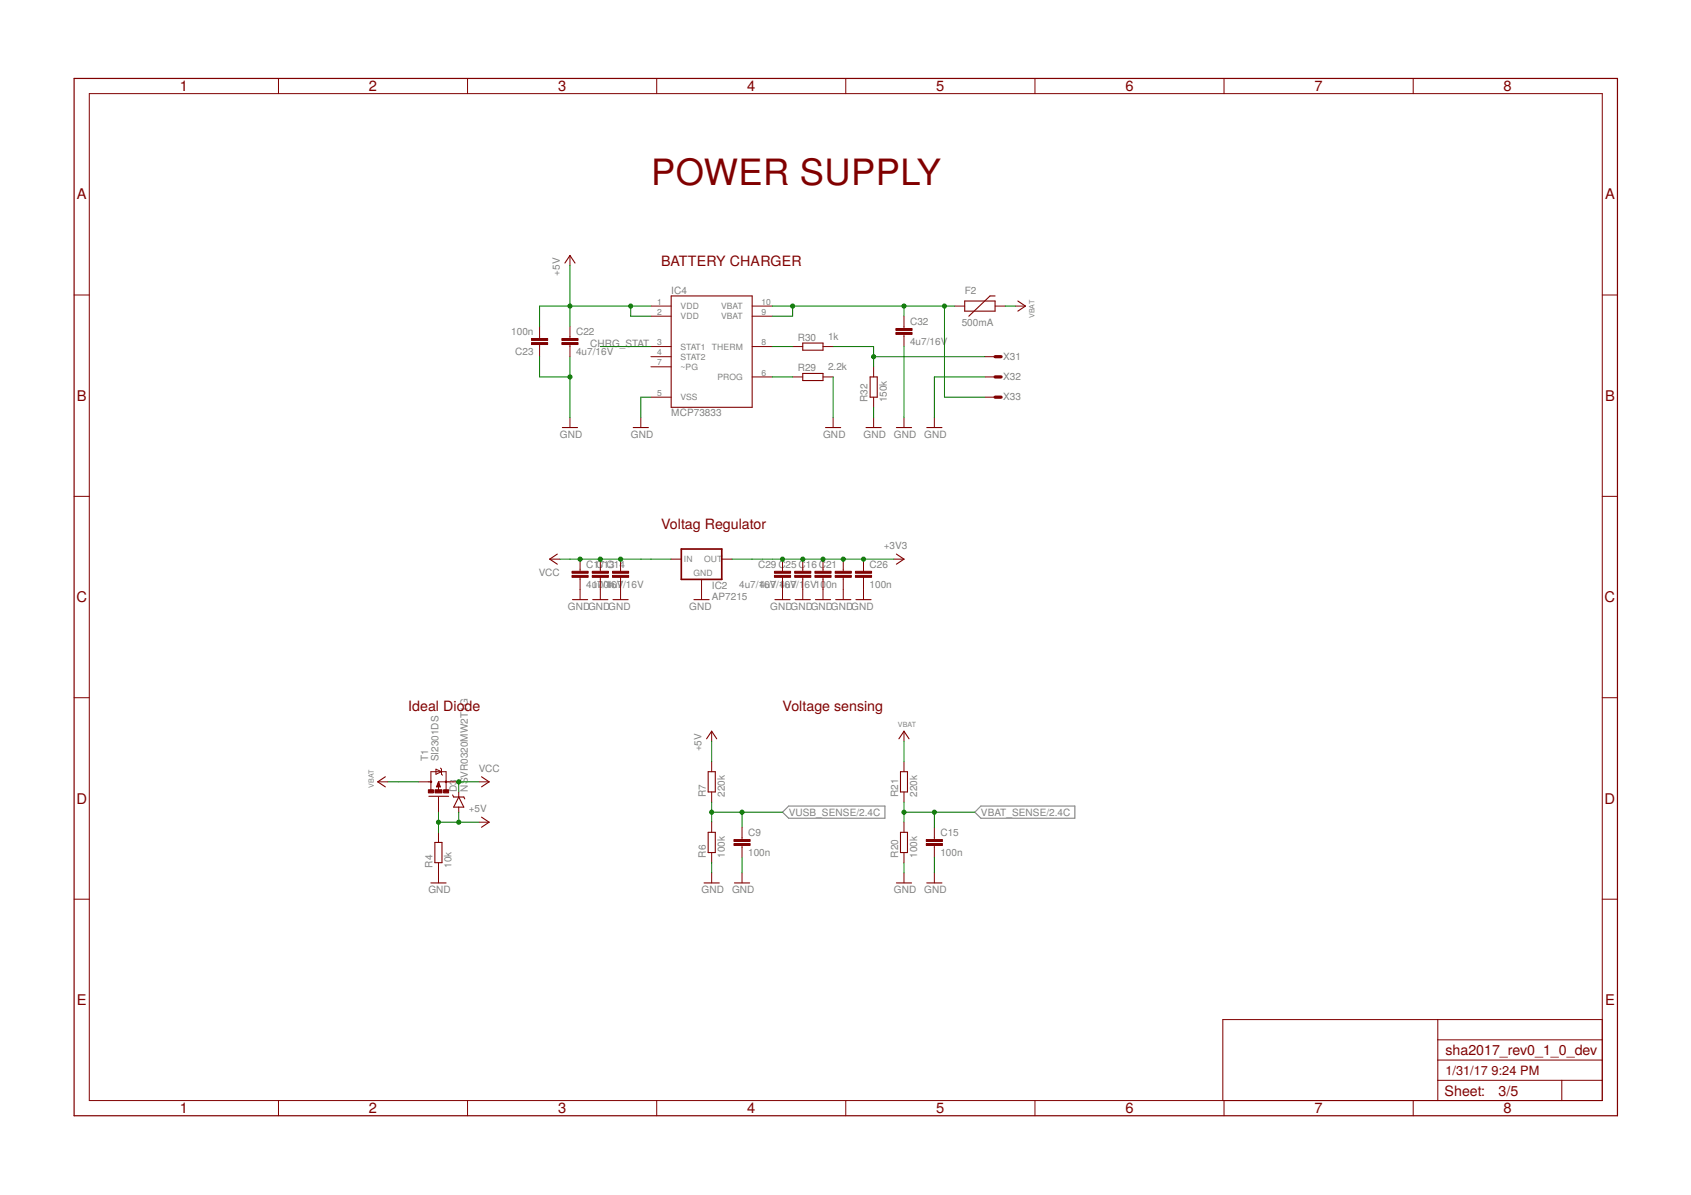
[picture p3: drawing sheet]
<svg xmlns="http://www.w3.org/2000/svg" width="297mm" height="210mm" viewBox="0 0 297 210" stroke-linecap="round" stroke-linejoin="round" font-family="sans-serif">
<path d="M138.5 141.6h16.9v2.1h-16.9l-1-1zM172.3 141.6h16.5v2.1h-16.5l-1.1-1z" fill="none" stroke="#808080" stroke-width=".19"/>
<g fill="none" stroke="#800000" stroke-width=".18">
<path d="M15.7 16.4h265.8v176.9h-265.8zM48.9 13.8v2.6M82.1 13.8v2.6M115.4 13.8v2.6M148.6 13.8v2.6M181.8 13.8v2.6M215 13.8v2.6M248.2 13.8v2.6M13 51.8h2.7M94.8 57.3v2.2M100.1 44.9v1.8M100.1 57.3v2.2"/>
<path d="M114.3 53.8h3.6M114.3 55.5h3.6M132.1 53.8h3.6M132.1 55.5h3.6M158.8 55.5v2.2M158.8 58.7v2.2M167.7 53.8h1.8M174.8 53.8h1.8M178.4 53.8h1.7M281.5 51.8h2.6M94.8 60.5v2.2M100.1 60.5v2.2"/>
<path d="M100.1 73.3v1.8M112.6 73.3v1.8M114.3 60.9h3.6M114.3 62.7h3.6M114.3 69.8h3.6M114.3 64.4h3.6M132.1 66.2h3.6M132.1 60.9h3.6M139.2 66.2h1.8M139.2 60.9h1.8M144.6 66.2h1.7M144.6 60.9h1.7"/>
<path d="M146.3 73.3v1.8M153.5 64.4v1.8M153.5 69.8v1.7M153.5 73.3v1.8M158.8 73.3v1.8M164.1 73.3v1.8M173 66.2h1.8M173 62.7h1.8M173 69.8h1.8M13 87.2h2.7M96.6 98.2h1.7M101.9 98.2v2.2"/>
<path d="M105.5 98.2v2.2M109 98.2v2.2M117.9 98.2h1.8M126.8 98.2h1.8M137.5 98.2v2.2M141 98.2v2.2M144.6 98.2v2.2M148.1 98.2v2.2M151.7 98.2v2.2M157 98.2h1.8M281.5 87.2h2.6M101.9 101.4v3.9"/>
<path d="M105.5 101.4v3.9M109 101.4v3.9M123.2 101.8v3.5M137.5 101.4v3.9M141 101.4v3.9M144.6 101.4v3.9M148.1 101.4v3.9M151.7 101.4v3.9M13 122.6h2.7M66.4 137.3h1.7M73.5 137.3h2.2M75.7 138.7v-3.1h2.7v3.1"/>
<path d="M76.6 135.1l1 .5-1 .4zM77 137.3h3.6M77 137.3l.4 .9h-.7zM77 138.1v.6M77 140v2.7M77.4 134.9l.2 .2v.9l.1 .2M80.6 139.1v.9M84.1 137.3h1.8M125 128.4v1.8M125 133.8v1.8M125 139.1v1.8M158.8 128.4v1.8"/>
<path d="M158.8 133.8v1.8M158.8 139.1v1.8M281.5 122.6h2.6M13 157.9h2.7M77 146.2v1.8M77 151.5v3.6M80.6 141.8v.9M84.1 144.4h1.8M125 144.4v1.8M125 149.8v1.7M125 153.3v1.8M130.3 145.3v2.1"/>
<path d="M130.3 148.5v2.1M130.3 153.3v1.8M158.8 144.4v1.8M158.8 149.8v1.7M158.8 153.3v1.8M164.1 145.3v2.1M164.1 148.5v2.1M164.1 153.3v1.8M281.5 157.9h2.6M252.6 179.1v14.2M281.5 179.1h-66.7v14.2M48.9 193.3v2.7"/>
<path d="M82.1 193.3v2.7M115.4 193.3v2.7M148.6 193.3v2.7M181.8 193.3v2.7M215 193.3v2.7M248.2 193.3v2.7M252.6 189.8h28.9M252.6 186.2h28.9M252.6 182.6h28.9M274.3 189.8v3.5"/>
</g>
<path d="M13 13.8h271.1v182.2h-271.1z" fill="none" stroke="#800000" stroke-width=".21"/>
<g fill="#800000" stroke="#800000" stroke-width=".18">
<path d="M107.6 101.1h2.8v.3h-2.8z"/>
<path d="M107.6 100.4h2.8v.3h-2.8z"/>
<path d="M104 101.1h2.9v.3h-2.9z"/>
<path d="M104 100.4h2.9v.3h-2.9z"/>
<path d="M143.2 101.1h2.8v.3h-2.8z"/>
<path d="M143.2 100.4h2.8v.3h-2.8z"/>
<path d="M146.7 101.1h2.8v.3h-2.8z"/>
<path d="M146.7 100.4h2.8v.3h-2.8z"/>
<path d="M150.3 101.1h2.8v.3h-2.8z"/>
<path d="M150.3 100.4h2.8v.3h-2.8z"/>
<path d="M139.6 101.1h2.8v.3h-2.8z"/>
<path d="M139.6 100.4h2.8v.3h-2.8z"/>
<path d="M136 101.1h2.9v.3h-2.9z"/>
<path d="M136 100.4h2.9v.3h-2.9z"/>
<path d="M100.5 101.1h2.8v.3h-2.8z"/>
<path d="M100.5 100.4h2.8v.3h-2.8z"/>
<path d="M93.4 59.5h2.8v.3h-2.8z"/>
<path d="M93.4 60.2h2.8v.3h-2.8z"/>
<path d="M77.9 138.7h.9v.6h-.9z"/>
<path d="M75.2 138.7h.9v.6h-.9z"/>
<path d="M76.4 138.7h1.2v.6h-1.2z"/>
<path d="M162.7 148.2h2.8v.3h-2.8z"/>
<path d="M162.7 147.5h2.8v.3h-2.8z"/>
<path d="M128.9 148.2h2.9v.3h-2.9z"/>
<path d="M128.9 147.5h2.9v.3h-2.9z"/>
<path d="M98.7 60.2h2.8v.3h-2.8z"/>
<path d="M98.7 59.5h2.8v.3h-2.8z"/>
<path d="M157.4 58.4h2.8v.3h-2.8z"/>
<path d="M157.4 57.7h2.8v.3h-2.8z"/>
</g>
<g fill="none" stroke="#800000" stroke-width=".19">
<path d="M99.2 46.2l.9-1.3 .9 1.3M117.9 52h14.2v19.5h-14.2zM169.5 52.9h5.3v1.8h-5.3zM174.8 52h-.9l-3.7 3.5M178.8 52.9l1.3 .9-1.3 .9M98.8 75.1h2.7M111.2 75.1h2.7M141 65.6h3.6v1.2h-3.6zM141 60.3h3.6v1.2h-3.6zM145 75.1h2.7M152.1 75.1h2.7M152.8 66.2h1.3v3.6h-1.3z"/>
<path d="M157.5 75.1h2.6M162.8 75.1h2.7M97.9 97.3l-1.3 .9 1.3 .9M157.5 97.3l1.3 .9-1.3 .9M100.6 105.3h2.6M104.1 105.3h2.7M107.7 105.3h2.6M121.9 105.3h2.7M136.1 105.3h2.7M139.7 105.3h2.6M143.2 105.3h2.7M146.8 105.3h2.7"/>
<path d="M150.3 105.3h2.7M67.7 136.4l-1.3 .9 1.3 .9M75.3 139.9h3.5M79.5 139.6l.2 .4h1.8l.1 .3M80.6 140l.9 1.8h-1.8zM84.6 136.4l1.3 .9-1.3 .9M124.1 129.8l.9-1.4 .9 1.4M124.4 135.6h1.2v3.5h-1.2zM157.9 129.8l.9-1.4 .9 1.4M158.2 135.6h1.2v3.5h-1.2zM75.7 155.1h2.7M76.4 148h1.2v3.5h-1.2z"/>
<path d="M84.6 143.5l1.3 .9-1.3 .9M123.7 155.1h2.6M124.4 146.2h1.2v3.6h-1.2zM129 155.1h2.7M157.5 155.1h2.6M158.2 146.2h1.2v3.6h-1.2zM162.8 155.1h2.7"/>
</g>
<g fill="none" stroke="#800000" stroke-width=".3">
<path d="M119.7 96.4h7.1v5.4h-7.1z"/>
<circle cx="75.7" cy="137.3" r=".08"/>
<circle cx="78.4" cy="137.3" r=".08"/>
</g>
<path d="M174.8 62.7h1.1M174.8 66.2h1.1M174.8 69.8h1.1" fill="none" stroke="#800000" stroke-width=".57"/>
<path d="M77 137.9v.2h-.2l.2-.6 .2 .6" fill="none" stroke="#800000" stroke-width=".23"/>
<g fill="none" stroke="#008000" stroke-width=".18">
<path d="M100.1 46.7v10.6M110.8 53.8v1.7h3.5M114.3 53.8h-19.5v3.5M135.7 53.8h32M139.2 53.8v1.7h-3.5M158.8 53.8v1.7M165.9 53.8v16h7.1M176.6 53.8h1.8M94.8 62.7v3.5h5.3M100.1 62.7v10.6M105.5 60.9h8.8M114.3 69.8h-1.7v3.5"/>
<path d="M135.7 66.2h3.5M135.7 60.9h3.5M146.3 66.2v7.1M146.3 60.9h7.2v3.5M153.5 71.5v1.8M153.5 62.7h19.5M158.8 60.9v12.4M173 66.2h-8.9v7.1M98.3 98.2h19.6M128.6 98.2h28.4M68.1 137.3h5.4M84.1 137.3h-3.5v1.8"/>
<path d="M125 130.2v3.6M158.8 130.2v3.6M77 142.7v3.5M77 144.4h7.1M80.6 142.7v1.7M125 140.9v3.5M125 151.5v1.8M125 142.7h12.5M130.3 142.7v2.6M130.3 150.6v2.7M158.8 140.9v3.5M158.8 151.5v1.8"/>
<path d="M158.8 142.7h12.4M164.1 142.7v2.6M164.1 150.6v2.7"/>
</g>
<g fill="#008000" stroke="#008000" stroke-width=".18">
<circle cx="100.1" cy="66.2" r=".36"/>
<circle cx="144.6" cy="98.2" r=".36"/>
<circle cx="148.1" cy="98.2" r=".36"/>
<circle cx="151.7" cy="98.2" r=".36"/>
<circle cx="141" cy="98.2" r=".36"/>
<circle cx="137.5" cy="98.2" r=".36"/>
<circle cx="100.1" cy="53.8" r=".36"/>
<circle cx="110.8" cy="53.8" r=".36"/>
<circle cx="80.6" cy="144.4" r=".36"/>
<circle cx="77" cy="144.4" r=".36"/>
<circle cx="153.5" cy="62.7" r=".36"/>
<circle cx="139.2" cy="53.8" r=".36"/>
<circle cx="158.8" cy="53.8" r=".36"/>
<circle cx="165.9" cy="53.8" r=".36"/>
<circle cx="158.8" cy="142.7" r=".36"/>
<circle cx="164.1" cy="142.7" r=".36"/>
<circle cx="80.6" cy="137.3" r=".36"/>
<circle cx="109" cy="98.2" r=".36"/>
<circle cx="105.5" cy="98.2" r=".36"/>
<circle cx="101.9" cy="98.2" r=".36"/>
<circle cx="125" cy="142.7" r=".36"/>
<circle cx="130.3" cy="142.7" r=".36"/>
</g>
<text font-size="6.4" fill="#800000" x="114.4" y="32.4">POWER SUPPLY</text>
<g font-size="2.6" fill="#800000">
<text x="31.6" y="16">1</text>
<text x="64.8" y="16">2</text>
<text x="98" y="16">3</text>
<text x="131.2" y="16">4</text>
<text x="164.5" y="16">5</text>
<text x="197.7" y="16">6</text>
<text x="230.9" y="16">7</text>
<text x="264.1" y="16">8</text>
<text x="13.5" y="35">A</text>
<text x="281.9" y="35">A</text>
<text x="13.5" y="70.4">B</text>
<text x="281.9" y="70.4">B</text>
<text x="13.4" y="105.8">C</text>
<text x="281.9" y="105.8">C</text>
<text x="13.4" y="141.2">D</text>
<text x="281.9" y="141.2">D</text>
<text x="13.5" y="176.5">E</text>
<text x="281.9" y="176.5">E</text>
<text x="31.6" y="195.6">1</text>
<text x="64.8" y="195.6">2</text>
<text x="98" y="195.6">3</text>
<text x="131.2" y="195.6">4</text>
<text x="164.5" y="195.6">5</text>
<text x="197.7" y="195.6">6</text>
<text x="230.9" y="195.6">7</text>
<text x="264.1" y="195.6">8</text>
</g>
<g font-size="2.5" fill="#800000">
<text x="116.1" y="46.7">BATTERY CHARGER</text>
<text x="116.1" y="92.9">Voltag Regulator</text>
<text x="71.7" y="124.9">Ideal Diode</text>
<text x="137.5" y="124.9">Voltage sensing</text>
<text x="253.9" y="185.3">sha2017_rev0_1_0_dev</text>
<text x="253.7" y="192.5">Sheet:</text>
<text x="263.2" y="192.4">3/5</text>
</g>
<g font-size="2.2" fill="#800000">
<text x="253.9" y="188.9">1/31/17</text>
<text x="262" y="188.9">9:24 PM</text>
</g>
<g font-size="1.8" fill="#808080">
<text x="98.4" y="48.4" transform="rotate(-90 98.4 48.4)">+5V</text>
<text x="117.9" y="51.6">IC4</text>
<text x="169.5" y="51.6">F2</text>
<text x="89.8" y="58.8">100n</text>
<text x="101.2" y="58.8">C22</text>
<text x="140.1" y="59.8">R30</text>
<text x="145.5" y="59.6">1k</text>
<text x="159.9" y="57.1">C32</text>
<text x="168.9" y="57.3">500mA</text>
<text x="90.5" y="62.4">C23</text>
<text x="101.2" y="62.4">4u7/16V</text>
<text x="103.7" y="60.9">CHRG_STAT</text>
<text x="140.1" y="65.2">R29</text>
<text x="145.5" y="65">2.2k</text>
<text x="159.9" y="60.6">4u7/16V</text>
<text x="176.2" y="63.2">X31</text>
<text x="152.4" y="70.6" transform="rotate(-90 152.4 70.6)">R32</text>
<text x="155.8" y="70.7" transform="rotate(-90 155.8 70.7)">150k</text>
<text x="176.2" y="66.7">X32</text>
<text x="176.2" y="70.3">X33</text>
<text x="98.4" y="76.9">GND</text>
<text x="110.8" y="76.9">GND</text>
<text x="117.9" y="73.1">MCP73833</text>
<text x="144.6" y="76.9">GND</text>
<text x="151.7" y="76.9">GND</text>
<text x="157" y="76.9">GND</text>
<text x="162.4" y="76.9">GND</text>
<text x="94.7" y="101.2">VCC</text>
<text x="103" y="99.7">C1C71C14</text>
<text x="107" y="99.7">3</text>
<text x="133.2" y="99.7">C29 C25 C16 C21</text>
<text x="152.8" y="99.7">C26</text>
<text x="155.2" y="96.4">+3V3</text>
<text x="99.7" y="107.1">GNDGNDGND</text>
<text x="103" y="103.3">4u7/1nu7/16V</text>
<text x="104" y="103.3">10046V</text>
<text x="121.1" y="107.1">GND</text>
<text x="125" y="105.3">AP7215</text>
<text x="125" y="103.5">IC2</text>
<text x="129.8" y="103.3">4u7/16V 4u7/16V100n</text>
<text x="133.4" y="103.3">4u7/16V</text>
<text x="135.3" y="107.1">GNDGNDGNDGNDGND</text>
<text x="152.7" y="103.3">100n</text>
<text x="123.2" y="132" transform="rotate(-90 123.2 132)">+5V</text>
<text x="75.2" y="133.8" transform="rotate(-90 75.2 133.8)">T1</text>
<text x="77" y="133.8" transform="rotate(-90 77 133.8)">SI2301DS</text>
<text x="84.1" y="135.5">VCC</text>
<text x="80.2" y="139.1" transform="rotate(-90 80.2 139.1)">D3</text>
<text x="82.2" y="139.1" transform="rotate(-90 82.2 139.1)">NSVR0320MW2T1G</text>
<text x="82.4" y="142.7">+5V</text>
<text x="124" y="140" transform="rotate(-90 124 140)">R7</text>
<text x="127.3" y="140" transform="rotate(-90 127.3 140)">220k</text>
<text x="138.5" y="143.3">VUSB_SENSE/2.4C</text>
<text x="157.7" y="140" transform="rotate(-90 157.7 140)">R21</text>
<text x="161.1" y="140" transform="rotate(-90 161.1 140)">220k</text>
<text x="172.3" y="143.3">VBAT_SENSE/2.4C</text>
<text x="131.4" y="146.8">C9</text>
<text x="165.2" y="146.8">C15</text>
<text x="76" y="152.4" transform="rotate(-90 76 152.4)">R4</text>
<text x="79.3" y="152.4" transform="rotate(-90 79.3 152.4)">10k</text>
<text x="124" y="150.6" transform="rotate(-90 124 150.6)">R6</text>
<text x="127.3" y="150.7" transform="rotate(-90 127.3 150.7)">100k</text>
<text x="131.4" y="150.4">100n</text>
<text x="157.7" y="150.6" transform="rotate(-90 157.7 150.6)">R20</text>
<text x="161.1" y="150.7" transform="rotate(-90 161.1 150.7)">100k</text>
<text x="165.2" y="150.4">100n</text>
<text x="75.3" y="156.9">GND</text>
<text x="123.3" y="156.9">GND</text>
<text x="128.6" y="156.9">GND</text>
<text x="157" y="156.9">GND</text>
<text x="162.4" y="156.9">GND</text>
</g>
<g font-size="1.5" fill="#808080">
<text x="115.4" y="53.5">1</text>
<text x="133.8" y="53.5">10</text>
<text x="115.4" y="55.3">2</text>
<text x="119.6" y="54.3">VDD</text>
<text x="119.6" y="56.1">VDD</text>
<text x="126.7" y="56.1">VBAT</text>
<text x="126.7" y="54.3">VBAT</text>
<text x="133.8" y="55.3">9</text>
<text x="115.4" y="60.6">3</text>
<text x="115.4" y="62.4">4</text>
<text x="115.4" y="64.2">7</text>
<text x="119.5" y="65">~PG</text>
<text x="119.6" y="61.4">STAT1</text>
<text x="119.6" y="63.2">STAT2</text>
<text x="125.1" y="61.4">THERM</text>
<text x="133.8" y="66">6</text>
<text x="133.8" y="60.6">8</text>
<text x="115.4" y="69.5">5</text>
<text x="119.6" y="70.3">VSS</text>
<text x="126" y="66.7">PROG</text>
<text x="120.1" y="98.7">IN</text>
<text x="121.8" y="101.2">GND</text>
<text x="123.7" y="98.7">OUT</text>
</g>
<g font-size="1.2" fill="#808080">
<text x="181.7" y="55.9" transform="rotate(-90 181.7 55.9)">VBAT</text>
<text x="157.7" y="127.7">VBAT</text>
<text x="65.6" y="138.4" transform="rotate(-90 65.6 138.4)">VBAT</text>
</g>
</svg>
